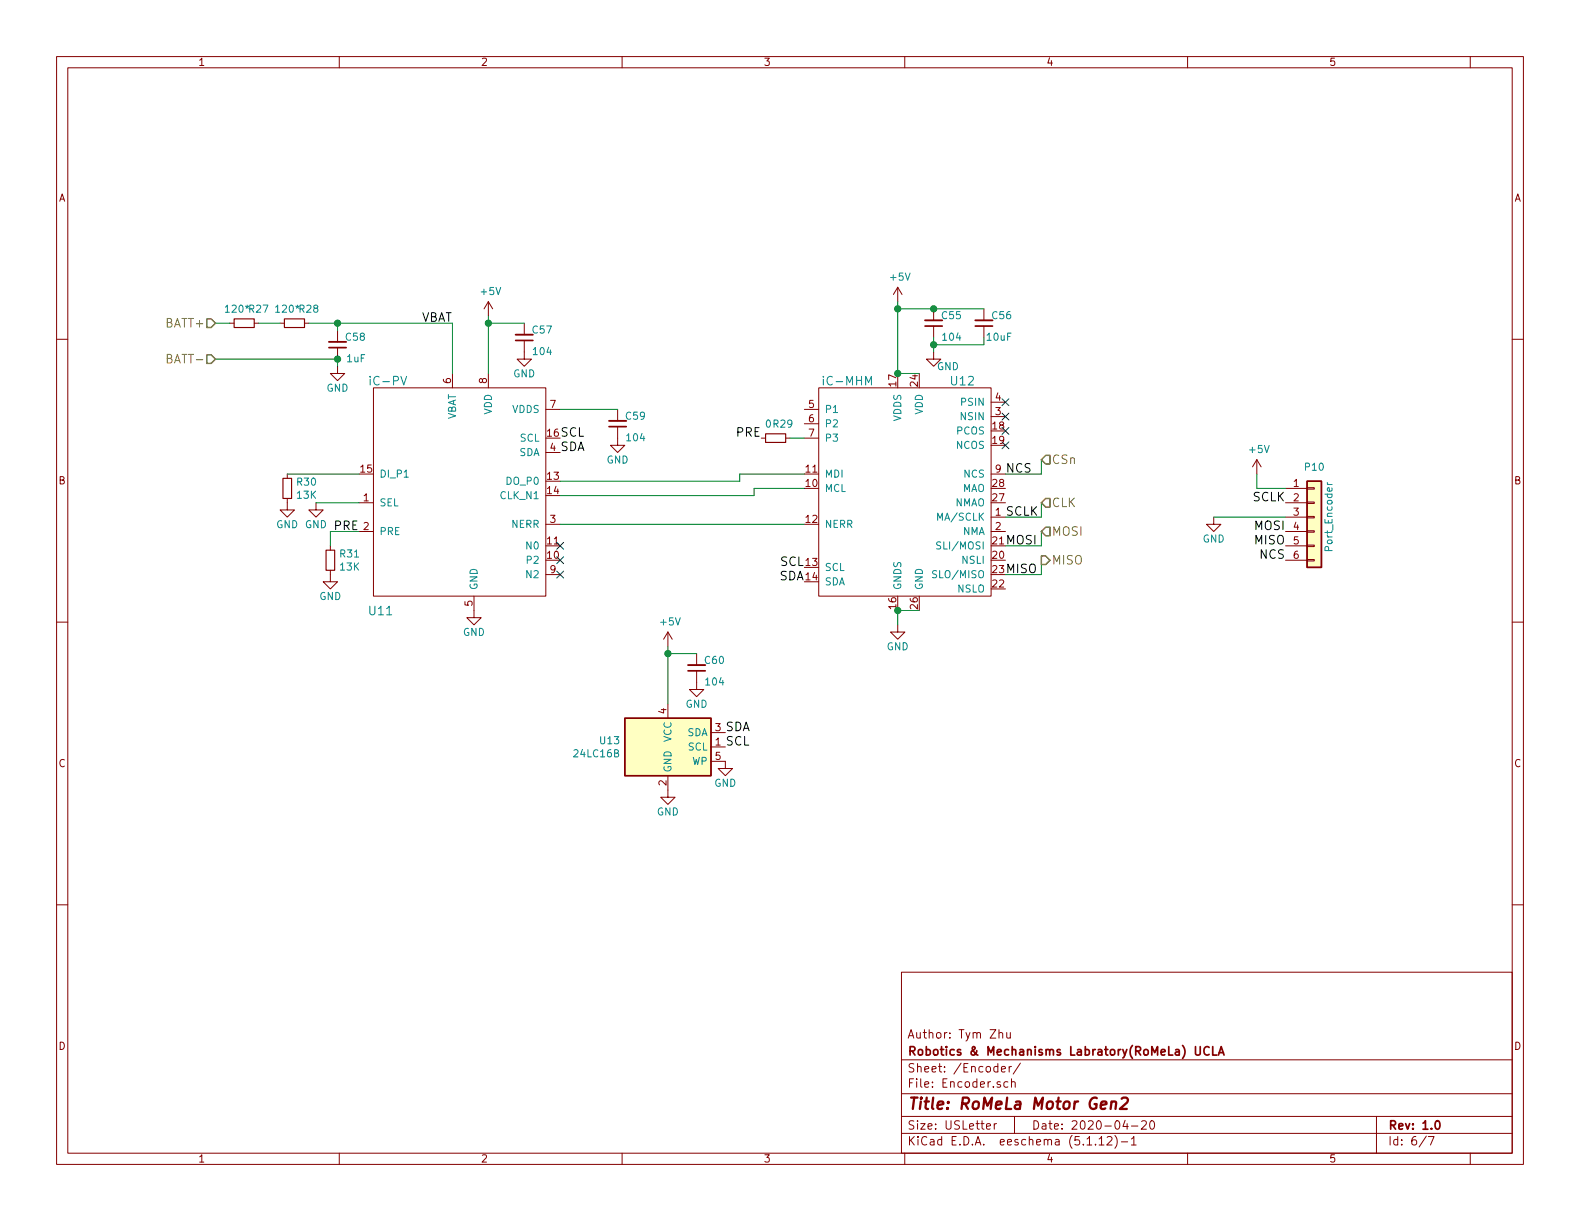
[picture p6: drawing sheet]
EESchema Schematic File Version 4
EELAYER 30 0
EELAYER END
$Descr USLetter 11000 8500
encoding utf-8
Sheet 6 7
Title "RoMeLa Motor Gen2"
Date "2020-04-20"
Rev "1.0"
Comp "Robotics & Mechanisms Labratory(RoMeLa) UCLA"
Comment1 "Author: Tym Zhu"
Comment2 ""
Comment3 ""
Comment4 ""
$EndDescr
Text HLabel 7250 3200 2    60   Input ~ 0
CSn
Text HLabel 7250 3500 2    60   Input ~ 0
CLK
Text HLabel 7250 3900 2    60   Output ~ 0
MISO
Text HLabel 7250 3700 2    60   Input ~ 0
MOSI
$Comp
L Motor_Gen2-rescue:C_Small-Device C55
U 1 1
P 6500 2250
F 0 "C55" H 6300 2200 50  0000 L CNN
F 1 "104" H 6300 2350 50  0000 L CNN
F 2 "Capacitor_SMD:C_0402_1005Metric" H 6500 2250 50  0001 C CNN
F 3 "" H 6500 2250 50  0000 C CNN
	1    6500 2250
	-1   0    0    1   
$EndComp
$Comp
L Motor_Gen2-rescue:GND-power #PWR0102
U 1 1
P 6250 4350
F 0 "#PWR0102" H 6250 4100 50  0001 C CNN
F 1 "GND" H 6250 4200 50  0000 C CNN
F 2 "" H 6250 4350 50  0000 C CNN
F 3 "" H 6250 4350 50  0000 C CNN
	1    6250 4350
	1    0    0    -1  
$EndComp
$Comp
L Motor_Gen2-rescue:GND-power #PWR093
U 1 1
P 6500 2450
F 0 "#PWR093" H 6500 2200 50  0001 C CNN
F 1 "GND" H 6600 2350 50  0000 C CNN
F 2 "" H 6500 2450 50  0000 C CNN
F 3 "" H 6500 2450 50  0000 C CNN
	1    6500 2450
	1    0    0    -1  
$EndComp
$Comp
L Motor_Gen2-rescue:iC-MHM-RoMeLa_Motor U12
U 1 1
P 6350 3400
F 0 "U12" H 6700 4150 60  0000 C CNN
F 1 "iC-MHM" H 5900 4150 60  0000 C CNN
F 2 "Package_DFN_QFN:QFN-28-1EP_5x5mm_P0.5mm_EP3.35x3.35mm" H 6350 4650 60  0001 C CNN
F 3 "" H 6550 3950 60  0001 C CNN
	1    6350 3400
	1    0    0    -1  
$EndComp
Wire Wire Line
	6400 4250 6250 4250
Wire Wire Line
	6250 4250 6250 4350
Connection ~ 6250 4250
Wire Wire Line
	6400 2600 6250 2600
Wire Wire Line
	6250 2100 6250 2150
Wire Wire Line
	6500 2150 6250 2150
Connection ~ 6250 2150
Wire Wire Line
	6250 2150 6250 2600
$Comp
L Motor_Gen2-rescue:iC-PV-RoMeLa_Motor U11
U 1 1
P 3250 3400
F 0 "U11" H 2650 2550 60  0000 C CNN
F 1 "iC-PV" H 2700 4150 60  0000 C CNN
F 2 "Package_DFN_QFN:QFN-16-1EP_3x3mm_P0.5mm_EP1.7x1.7mm" H 3250 4650 60  0001 C CNN
F 3 "" H 3450 3950 60  0001 C CNN
	1    3250 3400
	1    0    0    -1  
$EndComp
$Comp
L Motor_Gen2-rescue:GND-power #PWR098
U 1 1
P 2200 3500
F 0 "#PWR098" H 2200 3250 50  0001 C CNN
F 1 "GND" H 2200 3350 50  0000 C CNN
F 2 "" H 2200 3500 50  0000 C CNN
F 3 "" H 2200 3500 50  0000 C CNN
	1    2200 3500
	1    0    0    -1  
$EndComp
Wire Wire Line
	3900 3650 5600 3650
$Comp
L Motor_Gen2-rescue:R_Small-Device R30
U 1 1
P 2000 3400
F 0 "R30" H 2059 3446 50  0000 L CNN
F 1 "13K" H 2059 3355 50  0000 L CNN
F 2 "Resistor_SMD:R_0402_1005Metric" H 2000 3400 50  0001 C CNN
F 3 "~" H 2000 3400 50  0001 C CNN
	1    2000 3400
	1    0    0    -1  
$EndComp
$Comp
L Motor_Gen2-rescue:GND-power #PWR097
U 1 1
P 2000 3500
F 0 "#PWR097" H 2000 3250 50  0001 C CNN
F 1 "GND" H 2000 3350 50  0000 C CNN
F 2 "" H 2000 3500 50  0000 C CNN
F 3 "" H 2000 3500 50  0000 C CNN
	1    2000 3500
	1    0    0    -1  
$EndComp
$Comp
L Motor_Gen2-rescue:R_Small-Device R31
U 1 1
P 2300 3900
F 0 "R31" H 2359 3946 50  0000 L CNN
F 1 "13K" H 2359 3855 50  0000 L CNN
F 2 "Resistor_SMD:R_0402_1005Metric" H 2300 3900 50  0001 C CNN
F 3 "~" H 2300 3900 50  0001 C CNN
	1    2300 3900
	1    0    0    -1  
$EndComp
Wire Wire Line
	2500 3700 2300 3700
Wire Wire Line
	2300 3700 2300 3800
$Comp
L Motor_Gen2-rescue:GND-power #PWR0100
U 1 1
P 2300 4000
F 0 "#PWR0100" H 2300 3750 50  0001 C CNN
F 1 "GND" H 2300 3850 50  0000 C CNN
F 2 "" H 2300 4000 50  0000 C CNN
F 3 "" H 2300 4000 50  0000 C CNN
	1    2300 4000
	1    0    0    -1  
$EndComp
Text Label 2500 3700 2    60   ~ 0
PRE
Text Label 5300 3050 2    60   ~ 0
PRE
Wire Wire Line
	2200 3500 2500 3500
Wire Wire Line
	2500 3300 2000 3300
$Comp
L Motor_Gen2-rescue:GND-power #PWR0101
U 1 1
P 3300 4250
F 0 "#PWR0101" H 3300 4000 50  0001 C CNN
F 1 "GND" H 3300 4100 50  0000 C CNN
F 2 "" H 3300 4250 50  0000 C CNN
F 3 "" H 3300 4250 50  0000 C CNN
	1    3300 4250
	1    0    0    -1  
$EndComp
$Comp
L Motor_Gen2-rescue:GND-power #PWR094
U 1 1
P 2350 2550
F 0 "#PWR094" H 2350 2300 50  0001 C CNN
F 1 "GND" H 2350 2400 50  0000 C CNN
F 2 "" H 2350 2550 50  0000 C CNN
F 3 "" H 2350 2550 50  0000 C CNN
	1    2350 2550
	1    0    0    -1  
$EndComp
Text HLabel 1500 2250 0    60   Input ~ 0
BATT+
Text HLabel 1500 2500 0    60   Input ~ 0
BATT-
$Comp
L Motor_Gen2-rescue:R_Small-Device R27
U 1 1
P 1700 2250
F 0 "R27" V 1600 2350 50  0000 C CNN
F 1 "120*" V 1600 2200 50  0000 C CNN
F 2 "Resistor_SMD:R_0603_1608Metric" H 1700 2250 50  0001 C CNN
F 3 "~" H 1700 2250 50  0001 C CNN
	1    1700 2250
	0    1    1    0   
$EndComp
$Comp
L Motor_Gen2-rescue:R_Small-Device R28
U 1 1
P 2050 2250
F 0 "R28" V 1950 2350 50  0000 C CNN
F 1 "120*" V 1950 2200 50  0000 C CNN
F 2 "Resistor_SMD:R_0603_1608Metric" H 2050 2250 50  0001 C CNN
F 3 "~" H 2050 2250 50  0001 C CNN
	1    2050 2250
	0    1    1    0   
$EndComp
Wire Wire Line
	1500 2250 1600 2250
Wire Wire Line
	2350 2250 3150 2250
Wire Wire Line
	2350 2300 2350 2250
$Comp
L Motor_Gen2-rescue:C_Small-Device C58
U 1 1
P 2350 2400
F 0 "C58" H 2150 2350 50  0000 L CNN
F 1 "1uF" H 2150 2500 50  0000 L CNN
F 2 "Capacitor_SMD:C_0603_1608Metric" H 2350 2400 50  0001 C CNN
F 3 "" H 2350 2400 50  0000 C CNN
	1    2350 2400
	-1   0    0    1   
$EndComp
Wire Wire Line
	2350 2550 2350 2500
Connection ~ 2350 2500
$Comp
L Motor_Gen2-rescue:C_Small-Device C59
U 1 1
P 4300 2950
F 0 "C59" H 4100 2900 50  0000 L CNN
F 1 "104" H 4100 3050 50  0000 L CNN
F 2 "Capacitor_SMD:C_0402_1005Metric" H 4300 2950 50  0001 C CNN
F 3 "" H 4300 2950 50  0000 C CNN
	1    4300 2950
	-1   0    0    1   
$EndComp
Wire Wire Line
	3900 2850 4300 2850
$Comp
L Motor_Gen2-rescue:GND-power #PWR095
U 1 1
P 4300 3050
F 0 "#PWR095" H 4300 2800 50  0001 C CNN
F 1 "GND" H 4300 2900 50  0000 C CNN
F 2 "" H 4300 3050 50  0000 C CNN
F 3 "" H 4300 3050 50  0000 C CNN
	1    4300 3050
	1    0    0    -1  
$EndComp
NoConn ~ 3900 3900
NoConn ~ 3900 4000
NoConn ~ 3900 3800
Wire Wire Line
	3900 3350 5150 3350
Wire Wire Line
	5150 3350 5150 3300
Wire Wire Line
	5150 3300 5600 3300
Wire Wire Line
	3900 3450 5250 3450
Wire Wire Line
	5250 3450 5250 3400
Wire Wire Line
	5250 3400 5600 3400
Text Label 3900 3050 0    60   ~ 0
SCL
Text Label 3900 3150 0    60   ~ 0
SDA
Text Label 5600 3950 2    60   ~ 0
SCL
Text Label 5600 4050 2    60   ~ 0
SDA
$Comp
L Motor_Gen2-rescue:24LC16B-RoMeLa_Motor U13
U 1 1
P 4650 5200
F 0 "U13" H 4321 5246 50  0000 R CNN
F 1 "24LC16B" H 4321 5155 50  0000 R CNN
F 2 "Package_TO_SOT_SMD:SOT-23-5" H 4650 5200 50  0001 C CNN
F 3 "" H 4650 5200 50  0001 C CNN
	1    4650 5200
	1    0    0    -1  
$EndComp
Text Label 5050 5200 0    60   ~ 0
SCL
Text Label 5050 5100 0    60   ~ 0
SDA
$Comp
L Motor_Gen2-rescue:GND-power #PWR0106
U 1 1
P 4650 5500
F 0 "#PWR0106" H 4650 5250 50  0001 C CNN
F 1 "GND" H 4650 5350 50  0000 C CNN
F 2 "" H 4650 5500 50  0000 C CNN
F 3 "" H 4650 5500 50  0000 C CNN
	1    4650 5500
	1    0    0    -1  
$EndComp
$Comp
L Motor_Gen2-rescue:GND-power #PWR0105
U 1 1
P 5050 5300
F 0 "#PWR0105" H 5050 5050 50  0001 C CNN
F 1 "GND" H 5050 5150 50  0000 C CNN
F 2 "" H 5050 5300 50  0000 C CNN
F 3 "" H 5050 5300 50  0000 C CNN
	1    5050 5300
	1    0    0    -1  
$EndComp
$Comp
L Motor_Gen2-rescue:C_Small-Device C60
U 1 1
P 4850 4650
F 0 "C60" H 4650 4600 50  0000 L CNN
F 1 "104" H 4650 4750 50  0000 L CNN
F 2 "Capacitor_SMD:C_0402_1005Metric" H 4850 4650 50  0001 C CNN
F 3 "" H 4850 4650 50  0000 C CNN
	1    4850 4650
	-1   0    0    1   
$EndComp
$Comp
L Motor_Gen2-rescue:GND-power #PWR0104
U 1 1
P 4850 4750
F 0 "#PWR0104" H 4850 4500 50  0001 C CNN
F 1 "GND" H 4850 4600 50  0000 C CNN
F 2 "" H 4850 4750 50  0000 C CNN
F 3 "" H 4850 4750 50  0000 C CNN
	1    4850 4750
	1    0    0    -1  
$EndComp
Wire Wire Line
	4850 4550 4650 4550
Wire Wire Line
	4650 4550 4650 4900
$Comp
L Motor_Gen2-rescue:+5V-power #PWR089
U 1 1
P 6250 2100
F 0 "#PWR089" H 6250 1950 50  0001 C CNN
F 1 "+5V" H 6265 2273 50  0000 C CNN
F 2 "" H 6250 2100 50  0001 C CNN
F 3 "" H 6250 2100 50  0001 C CNN
	1    6250 2100
	1    0    0    -1  
$EndComp
$Comp
L Motor_Gen2-rescue:+5V-power #PWR091
U 1 1
P 3400 2200
F 0 "#PWR091" H 3400 2050 50  0001 C CNN
F 1 "+5V" H 3415 2373 50  0000 C CNN
F 2 "" H 3400 2200 50  0001 C CNN
F 3 "" H 3400 2200 50  0001 C CNN
	1    3400 2200
	1    0    0    -1  
$EndComp
Wire Wire Line
	3400 2200 3400 2250
$Comp
L Motor_Gen2-rescue:C_Small-Device C56
U 1 1
P 6850 2250
F 0 "C56" H 6650 2200 50  0000 L CNN
F 1 "10uF" H 6650 2350 50  0000 L CNN
F 2 "Capacitor_SMD:C_0805_2012Metric" H 6850 2250 50  0001 C CNN
F 3 "" H 6850 2250 50  0000 C CNN
	1    6850 2250
	-1   0    0    1   
$EndComp
Wire Wire Line
	6500 2150 6850 2150
Connection ~ 6500 2150
Connection ~ 6250 2600
Wire Wire Line
	6500 2450 6500 2400
Wire Wire Line
	6850 2350 6850 2400
Wire Wire Line
	6850 2400 6500 2400
Connection ~ 6500 2400
Wire Wire Line
	6500 2400 6500 2350
$Comp
L Motor_Gen2-rescue:R_Small-Device R29
U 1 1
P 5400 3050
F 0 "R29" V 5300 3100 50  0000 C CNN
F 1 "0" V 5300 3000 50  0000 C CNN
F 2 "Resistor_SMD:R_0402_1005Metric" H 5400 3050 50  0001 C CNN
F 3 "~" H 5400 3050 50  0001 C CNN
	1    5400 3050
	0    1    1    0   
$EndComp
Wire Wire Line
	5500 3050 5600 3050
$Comp
L Motor_Gen2-rescue:+5V-power #PWR0103
U 1 1
P 4650 4500
F 0 "#PWR0103" H 4650 4350 50  0001 C CNN
F 1 "+5V" H 4665 4673 50  0000 C CNN
F 2 "" H 4650 4500 50  0001 C CNN
F 3 "" H 4650 4500 50  0001 C CNN
	1    4650 4500
	1    0    0    -1  
$EndComp
Wire Wire Line
	4650 4500 4650 4550
Connection ~ 4650 4550
NoConn ~ 7000 2800
NoConn ~ 7000 2900
NoConn ~ 7000 3000
NoConn ~ 7000 3100
$Comp
L Motor_Gen2-rescue:C_Small-Device C57
U 1 1
P 3650 2350
F 0 "C57" H 3450 2300 50  0000 L CNN
F 1 "104" H 3450 2450 50  0000 L CNN
F 2 "Capacitor_SMD:C_0402_1005Metric" H 3650 2350 50  0001 C CNN
F 3 "" H 3650 2350 50  0000 C CNN
	1    3650 2350
	-1   0    0    1   
$EndComp
$Comp
L Motor_Gen2-rescue:GND-power #PWR092
U 1 1
P 3650 2450
F 0 "#PWR092" H 3650 2200 50  0001 C CNN
F 1 "GND" H 3650 2300 50  0000 C CNN
F 2 "" H 3650 2450 50  0000 C CNN
F 3 "" H 3650 2450 50  0000 C CNN
	1    3650 2450
	1    0    0    -1  
$EndComp
Wire Wire Line
	3150 2250 3150 2600
Wire Wire Line
	3650 2250 3400 2250
Connection ~ 3400 2250
Wire Wire Line
	3400 2250 3400 2600
Text Label 8950 3500 2    60   ~ 0
SCLK
$Comp
L Motor_Gen2-rescue:Conn_01x06-Connector_Generic P?
U 1 1
P 9150 3600
AR Path="/5827F7AC/5E99C8B7" Ref="P?"  Part="1" 
AR Path="/5829B004/5E99C8B7" Ref="P10"  Part="1" 
F 0 "P10" H 9150 3950 50  0000 C CNN
F 1 "Port_Encoder" V 9250 3600 50  0000 C CNN
F 2 "RoMeLa_Motor:JST_SH_BM06B-SRSS-TB_1x06-1MP_P1.00mm_Vertical" H 9150 3600 50  0001 C CNN
F 3 "" H 9150 3600 50  0000 C CNN
	1    9150 3600
	1    0    0    -1  
$EndComp
$Comp
L Motor_Gen2-rescue:GND-power #PWR?
U 1 1
P 8450 3600
AR Path="/5827F7AC/5E99C8BD" Ref="#PWR?"  Part="1" 
AR Path="/5829B004/5E99C8BD" Ref="#PWR099"  Part="1" 
F 0 "#PWR099" H 8450 3350 50  0001 C CNN
F 1 "GND" H 8450 3450 50  0000 C CNN
F 2 "" H 8450 3600 50  0000 C CNN
F 3 "" H 8450 3600 50  0000 C CNN
	1    8450 3600
	1    0    0    -1  
$EndComp
Wire Wire Line
	8750 3300 8750 3400
Wire Wire Line
	8750 3400 8950 3400
Text Label 8950 3900 2    60   ~ 0
NCS
Wire Wire Line
	7000 3300 7250 3300
Wire Wire Line
	7250 3300 7250 3200
Text Label 7000 3300 0    60   ~ 0
NCS
Text Label 7000 3600 0    60   ~ 0
SCLK
Wire Wire Line
	7250 3500 7250 3600
Wire Wire Line
	7250 3600 7000 3600
Text Label 8950 3800 2    60   ~ 0
MISO
Wire Wire Line
	8450 3600 8950 3600
Wire Wire Line
	7000 3800 7250 3800
Wire Wire Line
	7250 3800 7250 3700
Wire Wire Line
	7250 3900 7250 4000
Wire Wire Line
	7250 4000 7000 4000
Text Label 7000 4000 0    60   ~ 0
MISO
Text Label 7000 3800 0    60   ~ 0
MOSI
Text Label 8950 3700 2    60   ~ 0
MOSI
Text Label 3150 2250 2    60   ~ 0
VBAT
Wire Wire Line
	1500 2500 2350 2500
Wire Wire Line
	1800 2250 1950 2250
Wire Wire Line
	2150 2250 2350 2250
Connection ~ 2350 2250
$Comp
L Motor_Gen2-rescue:+5V-power #PWR0121
U 1 1
P 8750 3300
F 0 "#PWR0121" H 8750 3150 50  0001 C CNN
F 1 "+5V" H 8765 3473 50  0000 C CNN
F 2 "" H 8750 3300 50  0001 C CNN
F 3 "" H 8750 3300 50  0001 C CNN
	1    8750 3300
	1    0    0    -1  
$EndComp
$EndSCHEMATC
